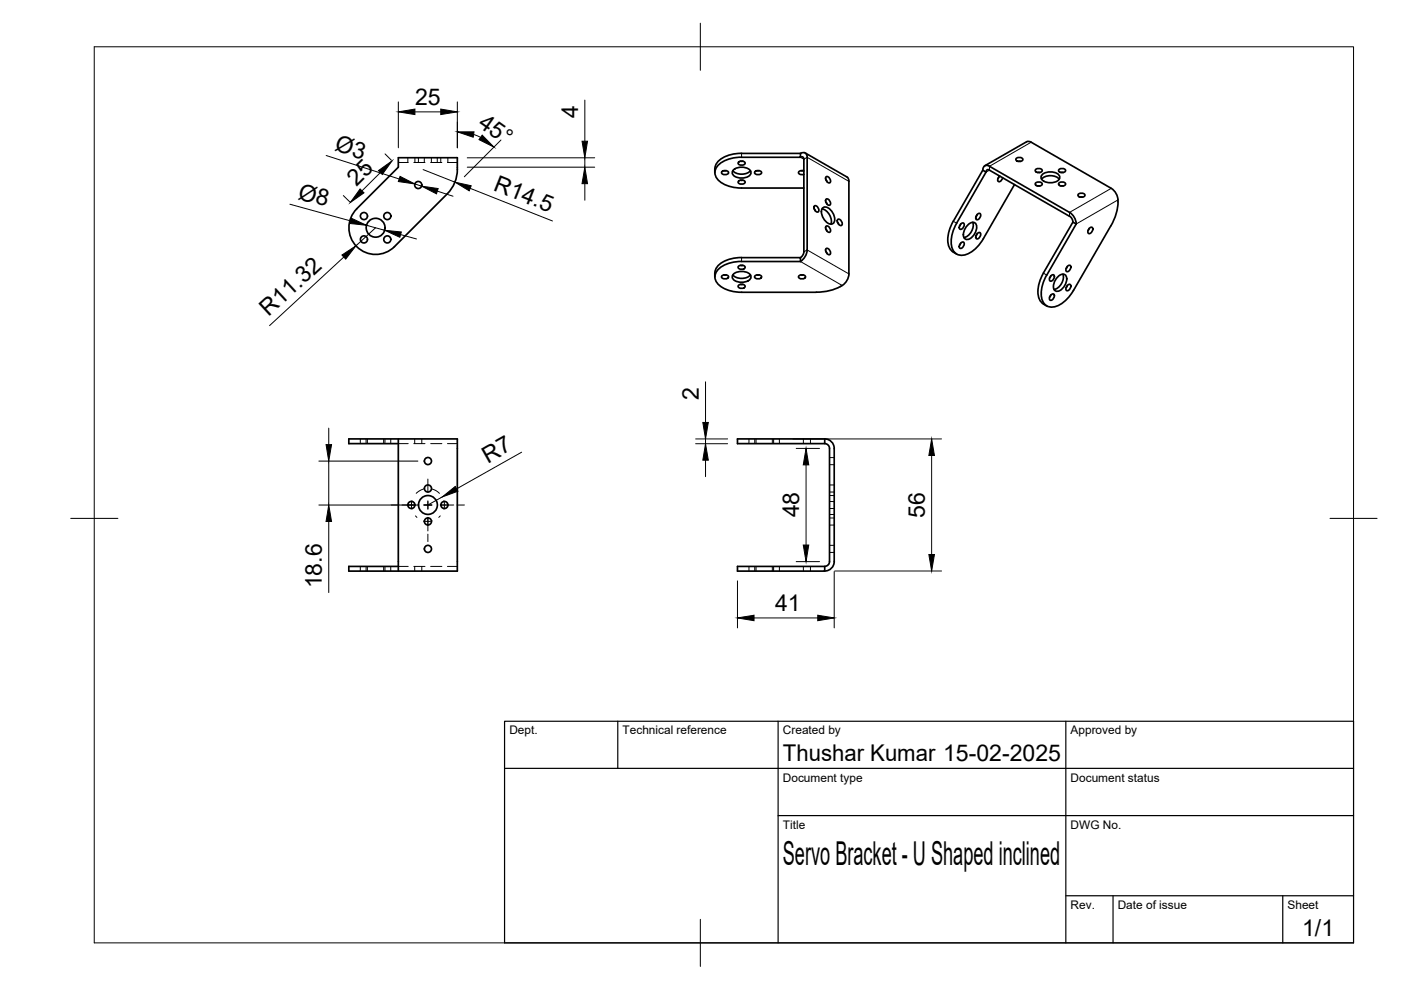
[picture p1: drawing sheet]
<svg xmlns="http://www.w3.org/2000/svg" width="297mm" height="210mm" viewBox="0 0 297 210" stroke-linecap="round" stroke-linejoin="round" font-family="sans-serif">
<!-- layer: Visible -->
<g fill="none" stroke="#000" stroke-width=".36">
<path d="M151.6 35.8v.8M153.2 36.3l.5-.1a.58 .58 0 0 1 .7 .5l-.7 .3a.58 .58 0 0 1-.7-.5zM153.5 36.2h.5M155.4 36.2a2.72 2.72 0 0 0 3.7 0M155.4 36.1a2.63 2.63 0 0 1 3.8 .3 1.63 1.63 0 0 1-2 1.4 1.63 1.63 0 0 1-1.9-1.4zM156.7 34.3l.5-.1a.58 .58 0 0 1 .8 .5l-.8 .3a.58 .58 0 0 1-.7-.5zM156.7 38.3l.5-.1a.58 .58 0 0 1 .8 .5l-.8 .3a.58 .58 0 0 1-.7-.5zM157 34.2h.5M157 38.2h.5M157.2 32.5h12.5M157.2 32.5a6.6 6.6 0 0 0-5.3 2.1l-.3 1.2M160.2 36.3l.5-.1a.58 .58 0 0 1 .8 .5l-.8 .3a.58 .58 0 0 1-.7-.5z"/>
<path d="M160.5 36.2h.5M169.7 32.5v.9h-12.5a6.5 6.5 0 0 0-5.3 2.1 2.29 2.29 0 0 0 1 3.2 7.6 7.6 0 0 0 4.3 1.2h13.2M169.7 33.3h.5l.2 .5v19.6a1.56 1.56 0 0 1-.7 1.2M169.7 32.5a.86 .86 0 0 1 1-.1 .86 .86 0 0 1 .4 1v19.6M169.8 36.2h.5M170.5 36.2h-.6a.54 .54 0 0 0-.6 .5l.4 .3h.8M170.7 32.4l8.9 5.1 .3 .4 .1 20.2a3.6 3.6 0 0 1-3.1 3.2l-2.2 .5-1.6 .1M175.1 38.1l.2 .4M175.1 37.5a.76 .76 0 0 1 .8 .4 .76 .76 0 0 1-.1 .9l-.6-.5zM208.4 36.1a.86 .86 0 0 1 .4-1 .86 .86 0 0 1 1 .1l17 9.8M208.8 35.2l8.8-5.1 .5-.1 17.5 9.9M209.8 36.1l17 9.7a1.57 1.57 0 0 1 .7 1.3"/>
<path d="M209.8 36.1l-.5-.1-.2 .5M211.8 37.4l-.2 .5M212 37.3l-.4 .4a.54 .54 0 0 0 .2 .8l.4-.2 .4-.6M215.1 39.1l-6.6 11.5M215.6 33.5l.5-.1a.58 .58 0 0 1 .7 .5l-.7 .3a.58 .58 0 0 1-.7-.5zM215.9 34.2h.5M219.7 38.7l.5-.1a.58 .58 0 0 1 .8 .5l-.8 .3a.58 .58 0 0 1-.7-.5zM219.7 35.8l.5-.1a.58 .58 0 0 1 .8 .6l-.8 .3a.58 .58 0 0 1-.7-.6zM220 39.4h.5M220 36.6h.5M220.8 38a2.72 2.72 0 0 1 3.8 0M220.9 37.1a2.63 2.63 0 0 1 3.8 .3 1.63 1.63 0 0 1-2 1.3 1.63 1.63 0 0 1-2-1.3z"/>
<path d="M224.7 35.8l.5-.1a.58 .58 0 0 1 .7 .6l-.7 .3a.58 .58 0 0 1-.7-.6zM224.7 38.7l.5-.1a.58 .58 0 0 1 .7 .5l-.7 .3a.58 .58 0 0 1-.7-.5zM224.9 36.6h.5M224.9 39.4h.5M235.6 39.9l1 1.1 .4 .9v.9M75.6 44.3l8.9-8.9v-2h12.5v.9a8.2 8.2 0 0 1-2.2 6.8l-11.2 11.2M75.6 44.3a5.7 5.7 0 0 0 0 8 5.7 5.7 0 0 0 8 0M151.6 57.9v.8M153.2 58.4l.5-.1a.58 .58 0 0 1 .7 .5l-.7 .3a.58 .58 0 0 1-.7-.5zM153.5 58.3h.5M155.4 58.3a2.72 2.72 0 0 0 3.7 0M155.4 58.2a2.63 2.63 0 0 1 3.8 .3 1.63 1.63 0 0 1-2 1.4 1.63 1.63 0 0 1-1.9-1.4z"/>
<path d="M156.7 56.4l.5-.2a.58 .58 0 0 1 .8 .6l-.8 .3a.58 .58 0 0 1-.7-.5zM157 56.3h.5M157.2 54.6h12.5v.8M157.2 54.6a6.6 6.6 0 0 0-5.3 2.1l-.3 1.2M160.2 58.4l.5-.1a.58 .58 0 0 1 .8 .5l-.8 .3a.58 .58 0 0 1-.7-.5zM160.5 58.3h.5M169.5 58.4l.5-.1a.58 .58 0 0 1 .8 .5l-.8 .3a.58 .58 0 0 1-.7-.5zM169.7 55.4h-12.5a6.6 6.6 0 0 0-5.3 2.2 2.29 2.29 0 0 0 1 3.2 7.6 7.6 0 0 0 4.3 1.2h15.9M169.8 58.3h.5M171.1 53l-.4 1.4-1 1M172.6 44.3l.3 .4M172.6 43.7a.76 .76 0 0 1 .9 .4 .76 .76 0 0 1-.1 .9l-.7-.5z"/>
<path d="M174.3 44.3a2.72 2.72 0 0 1 1.9 3.2M174.4 44.1a1.62 1.62 0 0 1 2.2 1 1.63 1.63 0 0 1-.2 2.4 2.49 2.49 0 0 1-2-3.4zM175.1 48.6l.2 .4M175.1 42.8l.2 .5M175.1 53.3l.2 .4M175.1 48a.76 .76 0 0 1 .8 .4 .76 .76 0 0 1-.1 .9l-.6-.5zM175.1 42.3a.76 .76 0 0 1 .8 .3 .76 .76 0 0 1-.1 .9l-.6-.4zM175.1 52.7a.76 .76 0 0 1 .8 .4 .76 .76 0 0 1-.1 .9l-.6-.5zM177.6 47.1l.2 .5M177.6 46.6a.76 .76 0 0 1 .8 .3 .76 .76 0 0 1-.1 .9l-.6-.4zM202.1 53.5l.7 .4M202.8 47.3l6.3-10.8-.7-.4-6.3 10.8a6.3 6.3 0 0 0-.6 6l.6 .5"/>
<path d="M202.8 47.3a6.6 6.6 0 0 0-.8 5.7 2.28 2.28 0 0 0 3.3 .8 7.6 7.6 0 0 0 3.2-3.2M203.7 51.6l-.3 .4M203.7 47.5l-.3 .4M203.7 51.5l.5-.2a.76 .76 0 0 1 .1 .9 .76 .76 0 0 1-.8 .4l-.1-.6zM203.7 47.5l.5-.2a.76 .76 0 0 1 .1 .9 .76 .76 0 0 1-.8 .3l-.1-.5zM205.3 47.6a1 1 0 0 1 1.4-.4 1 1 0 0 1 .3 1.4l-.3 .9a1.62 1.62 0 0 1-2.2 1.1 2.4 2.4 0 0 1 .8-3zM206.2 47.1a2.72 2.72 0 0 1-1.8 3.3M207.2 45.5l-.3 .4M207.2 49.5l-.3 .5M207.2 45.5l.5-.3a.76 .76 0 0 1 .1 .9 .76 .76 0 0 1-.9 .4v-.5zM207.2 49.5l.5-.2a.76 .76 0 0 1 .1 .9 .76 .76 0 0 1-.9 .4v-.6zM221.2 57.9a6.3 6.3 0 0 0-.6 6l.6 .6"/>
<path d="M222.8 58.5l-.3 .5M222.8 58.5l.5-.3a.76 .76 0 0 1 .1 .9 .76 .76 0 0 1-.8 .4l-.1-.5zM224.4 58.6a1 1 0 0 1 1.4-.4 1 1 0 0 1 .3 1.4l-.3 .9a1.62 1.62 0 0 1-2.2 1.1 2.4 2.4 0 0 1 .8-3zM225.3 58.1a2.72 2.72 0 0 1-1.8 3.3M226.3 56.5l-.3 .4M226.3 56.5l.5-.3a.76 .76 0 0 1 .1 .9 .76 .76 0 0 1-.8 .4l-.1-.5zM226.8 45l1 1.1 .4 1.4M228.2 47.5l-6.3 10.8a6.6 6.6 0 0 0-.8 5.7 2.28 2.28 0 0 0 3.3 .8 7.6 7.6 0 0 0 3.2-3.2l7.9-13.7M228.2 47.5l-.7-.4-6.3 10.8M228.8 41.1l.5-.1a.58 .58 0 0 1 .7 .5l-.7 .3a.58 .58 0 0 1-.7-.5zM229 41.8h.5M230.9 48.4l-.2 .5"/>
<path d="M231 48.4l.4-.2a.76 .76 0 0 1 .1 .9 .76 .76 0 0 1-.8 .3v-.5zM237 42.8l-.1 1.4-.4 1.5-1 2.2M156.7 60.4l.5-.1a.58 .58 0 0 1 .8 .5l-.8 .3a.58 .58 0 0 1-.7-.5zM157 60.3h.5M221.2 64.5l.7 .4M222.8 62.6l-.3 .4M222.8 62.5l.5-.2a.76 .76 0 0 1 .1 .9 .76 .76 0 0 1-.8 .4l-.1-.6zM226.3 60.5l-.3 .5M226.3 60.5l.5-.2a.76 .76 0 0 1 .1 .9 .76 .76 0 0 1-.8 .3l-.1-.5zM84.5 94.1h-10.5v-1h23v28h-23v-1h10.5M84.5 93.1v28M156.4 93.1h18.5v1h-18.5z"/>
<path d="M174.9 94.1a1.01 1.01 0 0 1 1 1M174.9 93.1a2 2 0 0 1 2 2M175.9 95.1v24M176.9 95.1v24M175.9 119.1a1.01 1.01 0 0 1-1 1M176.9 119.1a2 2 0 0 1-2 2M156.4 120.1h18.5v1h-18.5z"/>
<circle cx="88.7" cy="39.2" r=".75"/>
<circle cx="77.2" cy="50.8" r=".75"/>
<circle cx="77.2" cy="45.8" r=".75"/>
<circle cx="79.6" cy="48.3" r="2"/>
<circle cx="82.1" cy="45.8" r=".75"/>
<circle cx="82.1" cy="50.8" r=".75"/>
<circle cx="90.7" cy="97.8" r=".75"/>
<circle cx="87.2" cy="107.1" r=".75"/>
<circle cx="90.7" cy="110.6" r=".75"/>
<circle cx="90.7" cy="103.6" r=".75"/>
<circle cx="90.7" cy="116.4" r=".75"/>
<circle cx="90.7" cy="107.1" r="2"/>
<circle cx="94.2" cy="107.1" r=".75"/>
</g>
<!-- layer: Hidden -->
<g fill="none" stroke="#000" stroke-width=".21">
<path d="M84.5 34.5h2.1M86.5 33.4v1.1M87.7 34.5h2.4M88 33.4v1.1M88.7 33.4v1.1M90 33.4v1.1M91.3 34.5h2.4M91.5 33.4v1.1M92.7 33.4v1.1M93.5 33.4v1.1M94.9 34.5h2.1M95 33.4v1.1"/>
<path d="M76.4 93.1v1M77.6 93.1v1M77.9 93.1v1M81.3 93.1v1M81.6 93.1v1M82.8 93.1v1M84.5 94.1h2.1M87.7 94.1h2.4M87.9 93.1v1M89.4 93.1v1M91.3 94.1h2.4M94.9 94.1h2.1"/>
<path d="M158.8 93.1v1M160 93.1v1M160.3 93.1v1M163.7 93.1v1M164 93.1v1M165.2 93.1v1M170.3 93.1v1M171.8 93.1v1M175.9 98.5h1M175.9 97h1M175.9 109.1h1M175.9 105.1h1"/>
<path d="M175.9 117.1h1M175.9 115.6h1M175.9 104.3h1M175.9 102.8h1M175.9 111.3h1M175.9 109.8h1M175.9 107.8h1M175.9 106.3h1M76.4 120.1v1M77.6 120.1v1M77.9 120.1v1M81.3 120.1v1"/>
<path d="M81.6 120.1v1M82.8 120.1v1M84.5 120.1h2.1M87.7 120.1h2.4M87.9 120.1v1M89.4 120.1v1M91.3 120.1h2.4M94.9 120.1h2.1M158.8 120.1v1M160 120.1v1M160.3 120.1v1M163.7 120.1v1"/>
<path d="M164 120.1v1M165.2 120.1v1M170.3 120.1v1M171.8 120.1v1"/>
</g>
<!-- layer: Visible Narrow -->
<path d="M157.2 32.5v.9M169.7 33.4l.7 .4 .7-.4 8.9 5.1M218.6 30.2l-8.8 5.1v.8l-.7 .4M235.6 39.9l-8.8 5.1v.9M157.2 54.6v.8M169.7 55.4l8.9 5.1M170.4 53.4l.7-.4 8.9 5.1M202.1 46.9l.7 .4M221.2 57.9l.7 .4M237 42.4l-8.8 5.1" fill="none" stroke="#000" stroke-width=".21"/>
<!-- layer: BORDER -->
<path d="M20 9.9h267v190h-267zM148.5 4.9v10M15 109.9h10M282 109.9h10M148.5 194.9v10" fill="none" stroke="#000" stroke-width=".21"/>
<!-- layer: TITLEBLOCK -->
<path d="M107 152.9h180v47h-180zM131 152.9v10M165 152.9v47M226 152.9v47M107 162.9h180M165 172.9h122M226 189.9h61M236 189.9v10M272 189.9v10" fill="none" stroke="#000" stroke-width=".25"/>
<!-- layer: FD_Dimensions -->
<g fill="none" stroke="#000" stroke-width=".21">
<path d="M69.2 33l15.4 4.9M80.6 36.6l-3.8 3.9M81.6 32.6l1.4 1.4M84.5 21.6v9.7M88 39l1.4 .5M88 23.7h5.5M89.7 36l6.8 2.6M97 21.6v9.7M99.1 35.4h27M99.1 33.5h27M99.7 39.9l17.4 7M100.4 28.5l1.5 .6"/>
<path d="M106.2 29.7l-7.8 7.8M124 21.2v8.7M124 33.5v1.9M124 38.9v3.6M61.5 43.3l12.8 3.5M72.8 41.5l1.3 1.3M72.9 54.5l-15.8 14.5M77.7 47.8l3.9 1M79.6 48.3l-4.1 3.8M84.9 49.7l3.4 1M92.7 40.5l3.4 1.1M67.6 97.8h21"/>
<path d="M69.7 90.8v3.5M69.7 97.8v9.3M110.6 95.9l-13.8 7.7M147.5 94.1h6.8M147.5 93.1h6.8M149.6 81v8.6M149.6 93.1v1M149.6 97.6v3.5M168.1 93.1h31.5M168.8 95.1h5M170.9 98.6v17M197.5 96.6v21"/>
<path d="M67.6 107.1h21M69.7 110.6v15M93.8 105.4l-3.1 1.7M168.8 119.1h5M156.4 123.2v9.9M159.9 131h13.5M176.9 121.2v11.9M177 121.1h22.6"/>
</g>
<g fill="#000" stroke="#000" stroke-width=".21">
<path d="M80.2 36.2l2.9-2.1-2.1 2.9zM84.8 37.4l3.2 1.6-3.5-.5zM84.5 23.7l3.5-.6v1.2zM89.4 39.5l3.5 .5-.4 1.1zM93.5 23.1l3.5 .6-3.5 .6zM96.5 38.6l3.4 .8-.4 1.1zM97 28h3.5l-.2 1.1zM102.2 28.7l2.5 2.5-3.1-1.6zM124 35.4l.6 3.5h-1.2zM123.4 29.9h1.2l-.6 3.6zM72.5 54.1l3-2-2.2 2.8zM74.5 46.3l3.2 1.5-3.5-.4z"/>
<path d="M76.3 40.1l.9 .8-2.9 2zM81.6 48.8l3.5 .4-.3 1.1zM69.1 94.3h1.2l-.6 3.5zM149.6 94.1l.6 3.5h-1.2zM149 89.6h1.2l-.6 3.5zM170.9 95.1l.6 3.5h-1.2zM197.5 93.1l.6 3.5h-1.2zM69.7 107.1l.6 3.5h-1.2zM93.8 105.4l2.7-2.3 .6 1.1zM170.3 115.6h1.2l-.6 3.5zM196.9 117.6h1.2l-.6 3.5zM156.4 131l3.5-.6v1.2z"/>
<path d="M173.4 130.4l3.5 .6-3.5 .6z"/>
</g>
<!-- layer: Smart Centers -->
<g fill="none" stroke="#000" stroke-width=".21">
<path d="M83 107.1h1.5M85.2 107.1h2.9M87.3 106.2l-.1 1 .1 .8M88.1 109.4l.3 .3M89.8 103.7l-.8 .3-.8 .6M89.8 107.1h1.8M89.8 110.5l1.1 .1 .7-.1M90.7 101.6v2.8M90.7 106.2v1.8M90.7 109.7v2.9M90.7 113.3v1.5M91.6 103.7l.9 .3 .7 .6"/>
<path d="M93.3 107.1h2.9M93.3 109.4l-.3 .3M94.1 106.2l.1 .7-.1 1.1M96.9 107.1h1.6"/>
</g>
<text font-size="7" x="166" y="183.4">Servo Bracket - U Shaped inclined</text>
<g font-size="4.9">
<text x="88" y="22.3">25</text>
<text x="101.2" y="26.7" transform="rotate(35 101.2 26.7)">45°</text>
<text x="122.6" y="25.1" transform="rotate(-90 122.6 25.1)">4</text>
<text x="70.8" y="31.9" transform="rotate(18 70.8 31.9)">Ø3</text>
<text x="75.6" y="39.6" transform="rotate(-45 75.6 39.6)">25</text>
<text x="104.4" y="40.2" transform="rotate(22 104.4 40.2)">R14.5</text>
<text x="63" y="42.1" transform="rotate(15 63 42.1)">Ø8</text>
<text x="56.9" y="67.3" transform="rotate(-43 56.9 67.3)">R11.32</text>
<text x="148.2" y="84.8" transform="rotate(-90 148.2 84.8)">2</text>
<text x="103.4" y="98.3" transform="rotate(-29 103.4 98.3)">R7</text>
<text x="169.4" y="109.7" transform="rotate(-90 169.4 109.7)">48</text>
<text x="196.1" y="109.8" transform="rotate(-90 196.1 109.8)">56</text>
<text x="68.3" y="124.8" transform="rotate(-90 68.3 124.8)">18.6</text>
<text x="164.3" y="129.6">41</text>
<text x="166" y="161.4">Thushar Kumar 15-02-2025</text>
<text x="276.1" y="198.6">1/1</text>
</g>
<g font-size="2.5">
<text x="108" y="155.7">Dept.</text>
<text x="132" y="155.7">Technical reference</text>
<text x="166" y="155.7">Created by</text>
<text x="227" y="155.7">Approved by</text>
<text x="166" y="165.7">Document type</text>
<text x="227" y="165.7">Document status</text>
<text x="166" y="175.7">Title</text>
<text x="227" y="175.7">DWG No.</text>
<text x="227" y="192.7">Rev.</text>
<text x="237" y="192.7">Date of issue</text>
<text x="273" y="192.7">Sheet</text>
</g>
</svg>
